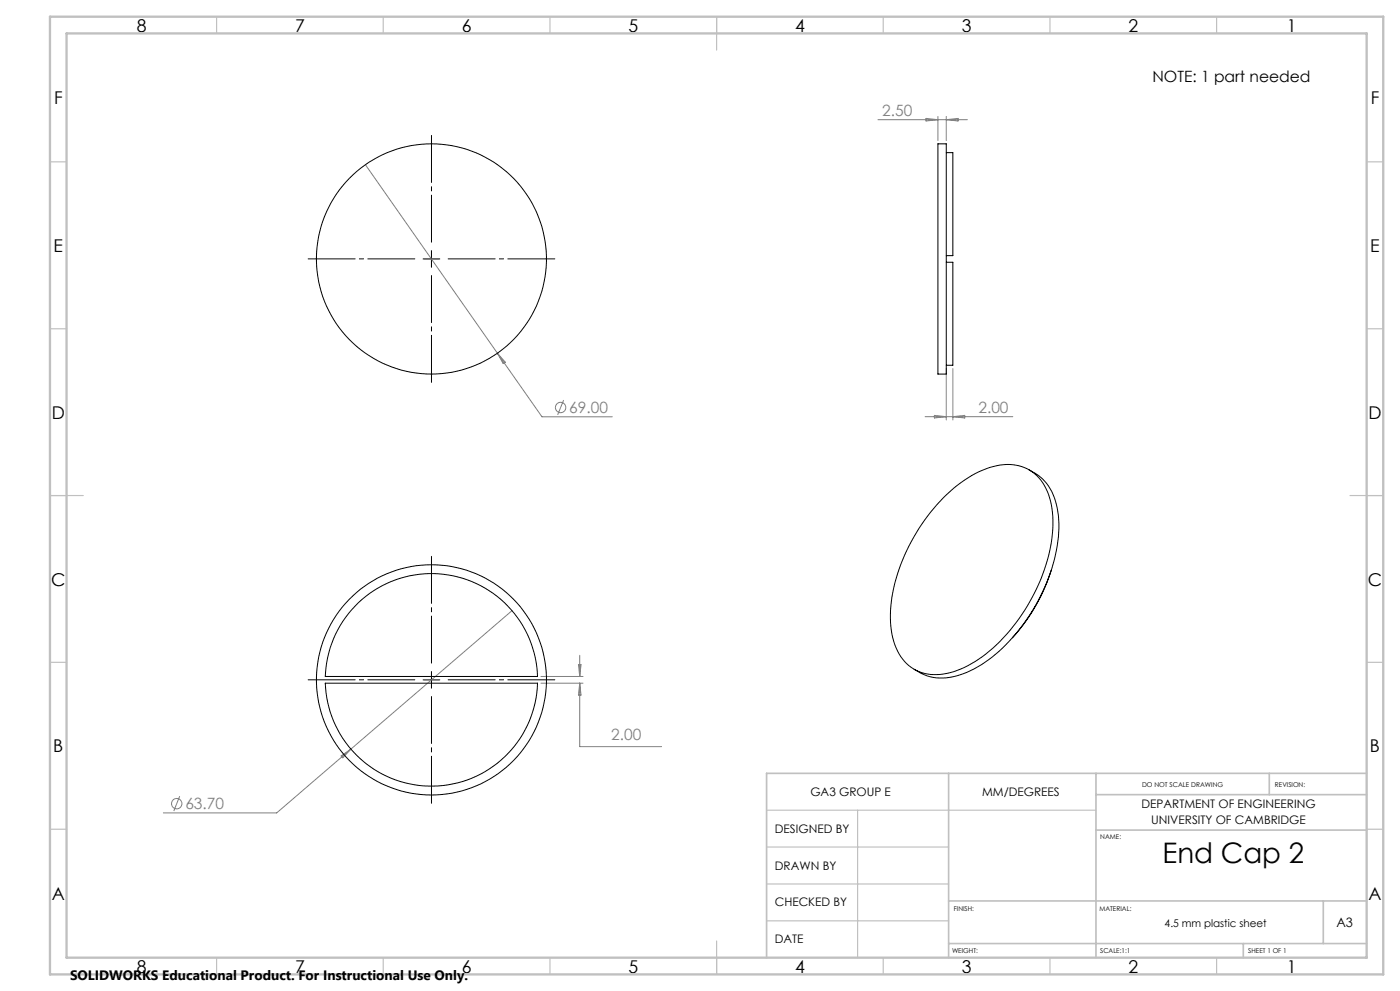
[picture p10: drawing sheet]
<svg xmlns="http://www.w3.org/2000/svg" width="420mm" height="297mm" viewBox="0 0 420 297" stroke-linecap="round" stroke-linejoin="round" font-family="sans-serif">
<g fill="none" stroke="#808080" stroke-width=".3">
<path d="M263.4 35.9h26.8M277.8 35.5l3.6 .4-3.6 .4zM281.4 34.9v7.2M283.9 34.9v7.2M283.9 35.9l3.5-.4v.8zM109.6 49.4l39.6 56.5M149.2 105.9l13.4 19h21.1M149.2 105.9l2.4 2.6-.6 .5zM169.1 119.9l-1.8 4.5M283.9 110.5v15.4M285.9 110.5v15.4M277.5 124.9h26.3"/>
<path d="M280.3 124.5l3.6 .4-3.6 .4zM285.9 124.9l3.5-.4v.8zM153.6 183l-70.6 60.6h-34M173.5 199.2h.8l-.4 3.5zM173.9 196.4v6.3M162.3 202.7h12.6M162.3 204.7h12.6M173.9 204.7v19.1h24.6M173.9 204.7l.4 3.6h-.8zM53.9 238.6l-1.8 4.5M102.3 226.6l3-2.1-2.5 2.6z"/>
<circle cx="168.2" cy="122.1" r="1.55"/>
<circle cx="53" cy="240.8" r="1.56"/>
</g>
<path d="M124.4 77.6h-32M129.4 72.6v-32M134.4 77.6h32M129.4 82.6v32M129.4 198.7v-32M124.4 203.7h-32M129.4 208.7v32M134.4 203.7h32" fill="none" stroke="#000" stroke-width=".3" stroke-dasharray="15.2 1.3 1.3 1.3" stroke-dashoffset="1.1"/>
<g fill="none" stroke="#000" stroke-width=".3">
<path d="M281.4 43.1h2.5v69h-2.5zM283.9 45.8h2v30.8h-2M126.9 77.6h5M129.4 75.1v5M283.9 78.6h2v30.9h-2M283 149.2a31.2 31.2 0 0 1 18-9.9 12.7 12.7 0 0 1 13.9 9.9 37.3 37.3 0 0 1-2.1 22.9 54.5 54.5 0 0 1-20.2 26.1 19.7 19.7 0 0 1-16.1 3.4 14 14 0 0 1-8.9-11.5 43.8 43.8 0 0 1 5.7-27.7 57.6 57.6 0 0 1 9.7-13.2zM308.8 140.8a15.1 15.1 0 0 1 8.6 12.7 44 44 0 0 1-5.3 25.2 51.1 51.1 0 0 1-19.9 21.8 17.8 17.8 0 0 1-14.8 1.8l-3.2-1.7M315.3 171.1a54 54 0 0 1-11.6 20M107.5 180.6a31.8 31.8 0 0 1 34-6.3 31.8 31.8 0 0 1 19.8 28.4h-63.7a32 32 0 0 1 9.9-22.1zM97.6 204.7h63.7a31.9 31.9 0 0 1-31.9 30.9 31.9 31.9 0 0 1-31.8-30.9zM126.9 203.8h5M129.4 201.3v5"/>
<circle cx="129.4" cy="77.6" r="34.5"/>
<circle cx="129.4" cy="203.8" r="34.5"/>
</g>
<g fill="none" stroke="#c0c0c0" stroke-width=".35">
<path d="M65 5v5M115 5v5M165 5v5M215 5v10M265 5v5M315 5v5M365 5v5M15 48.5h5M410 48.5h5M15 98.5h5M410 98.5h5M15 148.5h10"/>
<path d="M405 148.5h10M15 198.5h5M410 198.5h5M15 248.5h5M230 242.8h98.8M230 253.9h54.6M257.3 242.8v44.2M410 248.5h5M230 264.9h54.6M230 276h54.6M65 287v5M115 287v5"/>
<path d="M165 287v5M215 282v10M265 287v5M315 287v5M365 287v5"/>
</g>
<path d="M284.6 231.8v55.2M328.8 231.8v55.2M328.8 238.2h81.2M380.8 231.8v6.4M410 231.8h-180v55.2M328.8 248.8h81.2M284.6 270h125.4M397 270v12.8M284.6 282.8h125.4M373 282.8v4.2" fill="none" stroke="#c0c0c0" stroke-width=".5"/>
<path d="M15 5h400v287h-400zM20 10h390v277h-390z" fill="none" stroke="#c0c0c0" stroke-width=".7"/>
<text font-size="8.5" x="348.8" y="258.8">End Cap 2</text>
<g font-size="5.3">
<text x="41" y="9.5">8</text>
<text x="88.5" y="9.5">7</text>
<text x="138.5" y="9.5">6</text>
<text x="188.5" y="9.5">5</text>
<text x="238.5" y="9.5">4</text>
<text x="288.5" y="9.5">3</text>
<text x="338.5" y="9.5">2</text>
<text x="386" y="9.5">1</text>
<text x="16.2" y="31.3">F</text>
<text x="411.2" y="31.3">F</text>
<text x="16.1" y="75.5">E</text>
<text x="411.1" y="75.5">E</text>
<text x="15.5" y="125.5">D</text>
<text x="410.5" y="125.5">D</text>
<text x="15.4" y="175.5">C</text>
<text x="410.4" y="175.5">C</text>
<text x="16" y="225.5">B</text>
<text x="411" y="225.5">B</text>
<text x="15.5" y="269.8">A</text>
<text x="410.5" y="269.8">A</text>
<text x="41" y="291.5">8</text>
<text x="88.5" y="291.5">7</text>
<text x="138.5" y="291.5">6</text>
<text x="188.5" y="291.5">5</text>
<text x="238.5" y="291.5">4</text>
<text x="288.5" y="291.5">3</text>
<text x="338.5" y="291.5">2</text>
<text x="386" y="291.5">1</text>
</g>
<text font-size="4.7" x="345.7" y="24.4">NOTE: 1 part needed</text>
<g font-size="4.7" fill="#808080">
<text x="264.7" y="34.9">2.50</text>
<text x="170.8" y="123.8">69.00</text>
<text x="293.5" y="123.9">2.00</text>
<text x="183.4" y="221.8">2.00</text>
<text x="55.6" y="242.5">63.70</text>
</g>
<text font-size="4.1" x="21" y="293.7">SOLIDWORKS Educational Product. For Instructional Use Only.</text>
<text font-size="3.9" x="400.9" y="277.8">A3</text>
<g font-size="3.5">
<text x="243.1" y="238.6">GA3 GROUP E</text>
<text x="294.6" y="238.6">MM/DEGREES</text>
<text x="342.4" y="242.3">DEPARTMENT OF ENGINEERING</text>
<text x="232.5" y="249.6">DESIGNED BY</text>
<text x="345.4" y="246.8">UNIVERSITY OF CAMBRIDGE</text>
<text x="232.5" y="260.7">DRAWN BY</text>
<text x="232.5" y="271.4">CHECKED BY</text>
<text x="232.5" y="282.8">DATE</text>
</g>
<text font-size="3.2" x="349.4" y="277.8">4.5 mm plastic sheet</text>
<g font-size="2">
<text x="342.6" y="236">DO NOT SCALE DRAWING</text>
<text x="382.5" y="236">REVISION:</text>
<text x="330.1" y="251.4">NAME:</text>
<text x="286.2" y="272.9">FINISH:</text>
<text x="329.8" y="272.9">MATERIAL:</text>
<text x="285.6" y="285.5">WEIGHT:</text>
<text x="330.1" y="285.6">SCALE:1:1</text>
<text x="374.5" y="285.6">SHEET 1 OF 1</text>
</g>
</svg>
